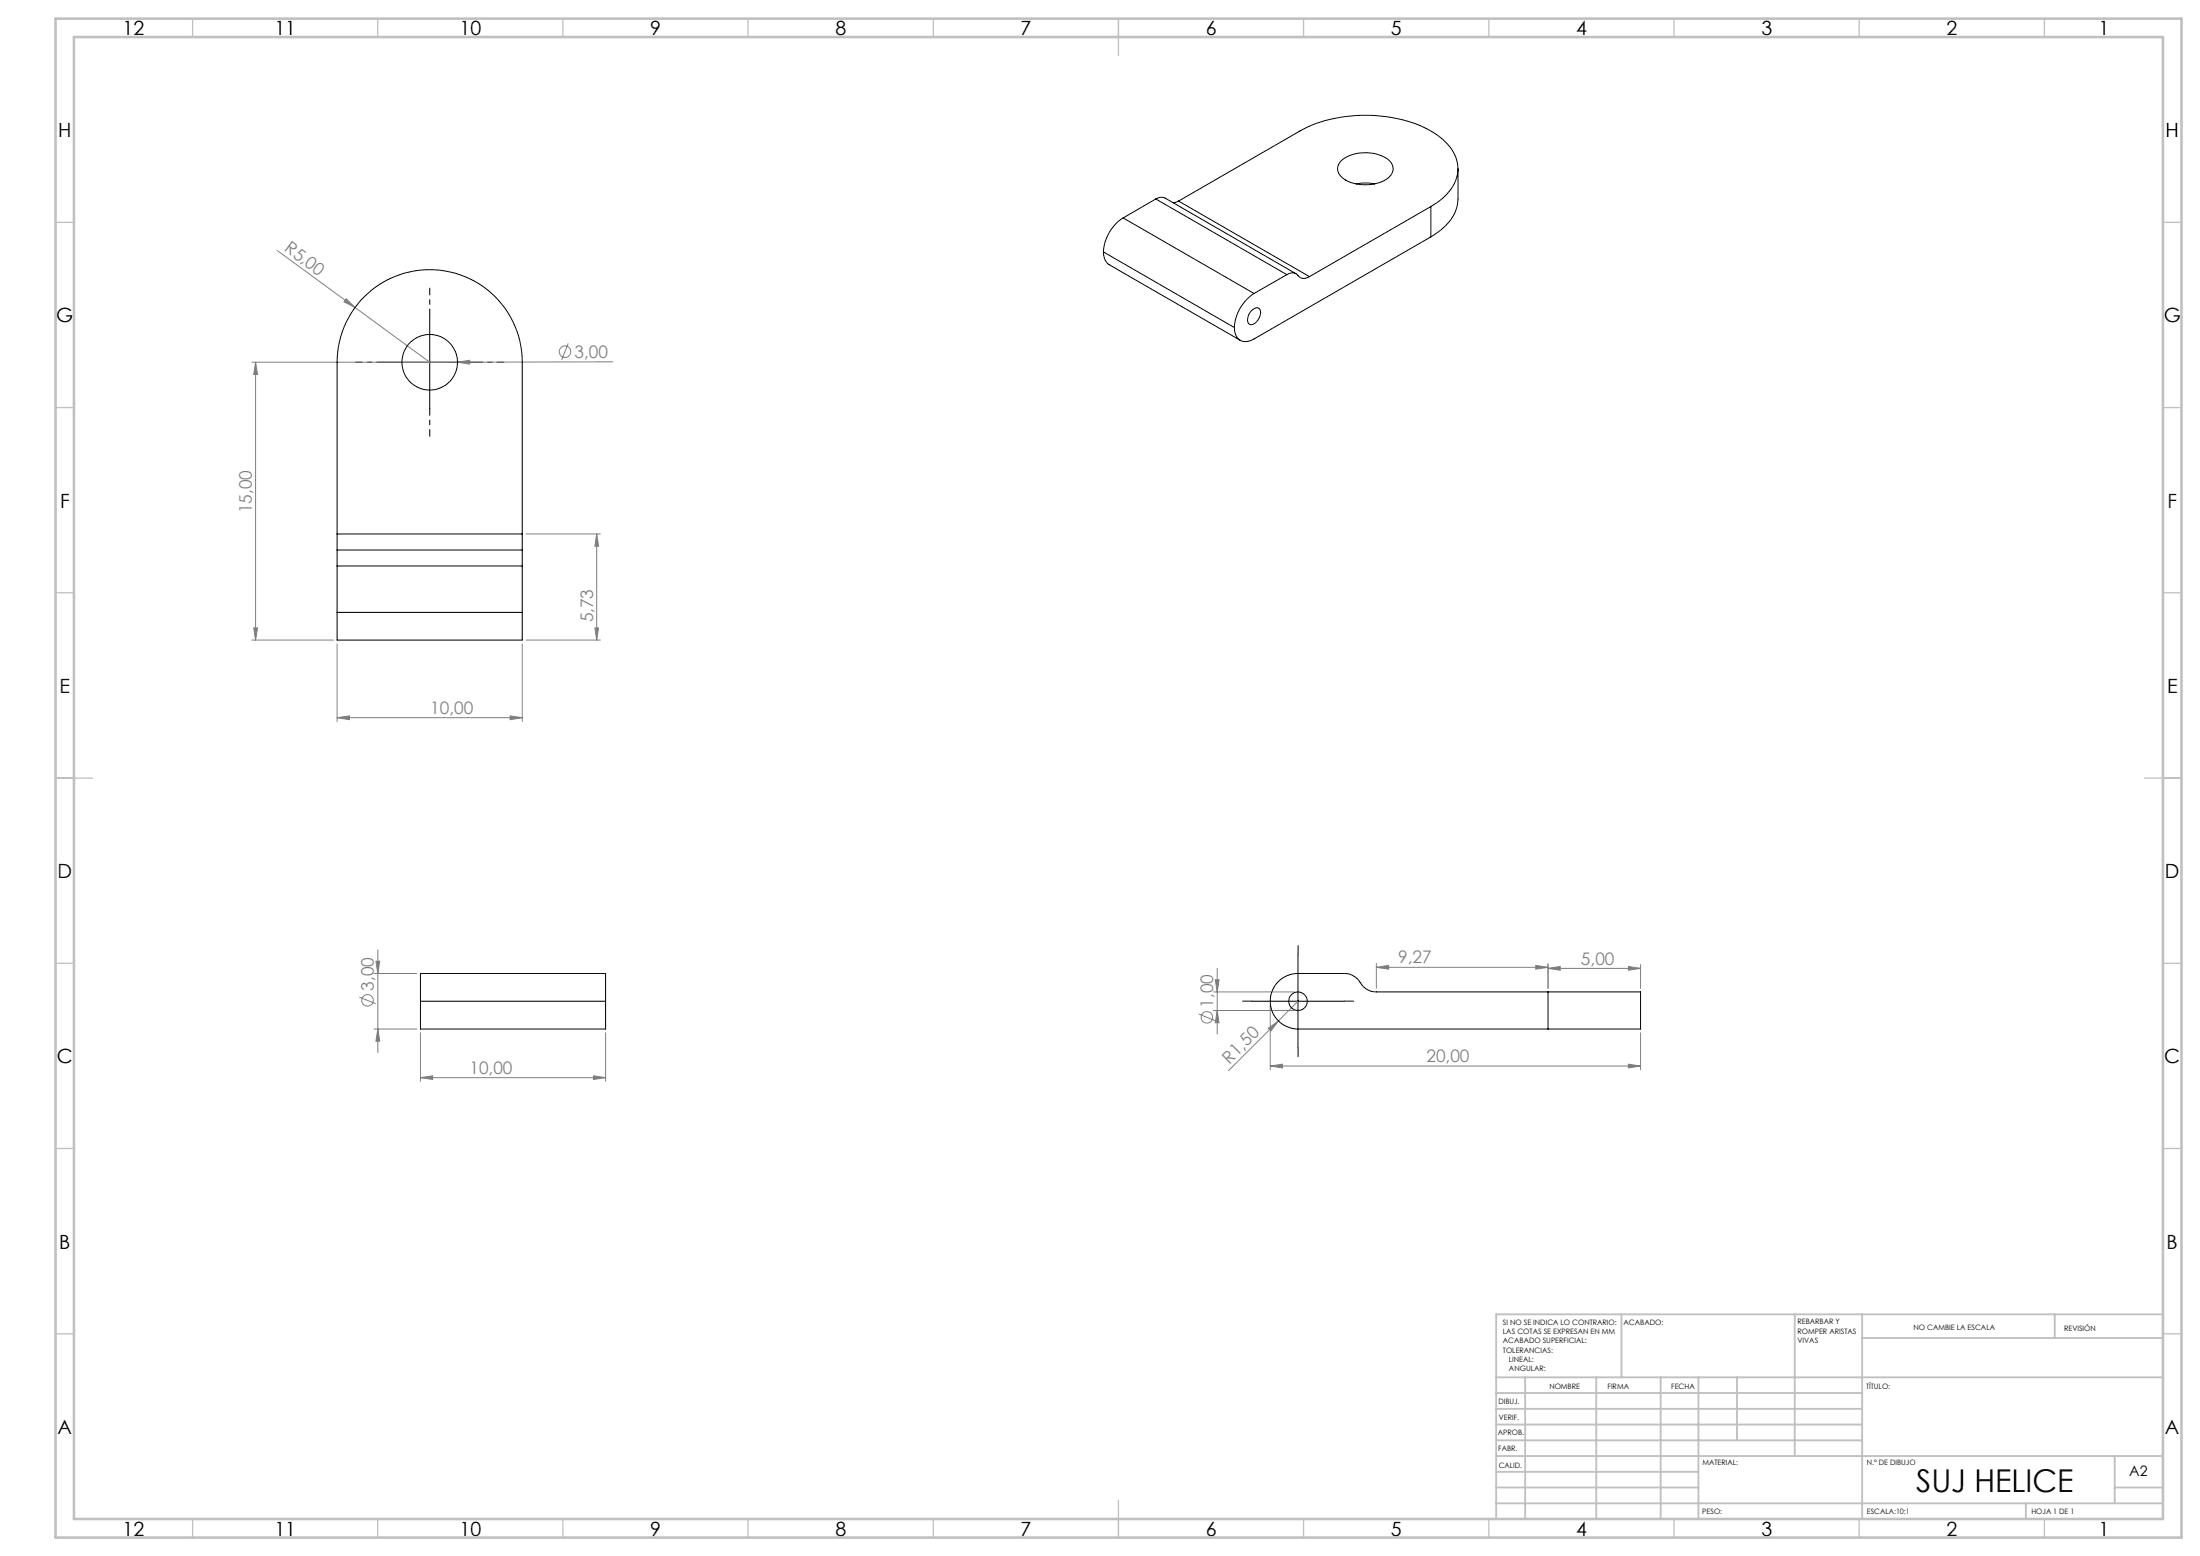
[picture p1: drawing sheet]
<svg xmlns="http://www.w3.org/2000/svg" width="594mm" height="420mm" viewBox="0 0 594 420" stroke-linecap="round" stroke-linejoin="round" font-family="sans-serif">
<g fill="none" stroke="#808080" stroke-width=".27">
<path d="M74.9 67.6l41.1 30.2M68 97.8h47M69 97.8v75M69 97.8l.5 3.3h-1zM93.5 80.6l2.3 2.4-2.9-1.5zM123.5 97.8l3.3-.6v1.1zM123.5 97.8h-15M153.4 92.7l-1.7 4.4M165.5 97.7l-42 .1M142 144.1h20.1M161.1 144.1v28.7M161.1 144.1l.5 3.3h-1z"/>
<path d="M68 172.8h22M68.5 169.5h1l-.5 3.3zM91 173.8v21M141 173.8v21M142 172.8h20.1M160.6 169.5h1l-.5 3.3zM91 193.7l3.3-.5v1.1zM91 193.7h50M137.7 193.2l3.3 .5-3.3 .6zM101.5 259.5h1l-.5 3.3zM102 256.4v27.7M97 269.2l4.5 1.7"/>
<path d="M101 277.8h11.5M101 262.8h11.5M102 277.8l.5 3.2h-1zM113.5 278.7v13.2M163.5 278.7v13.2M323.6 273.7l4.5 1.8M327.6 267.7h21.9M327.6 272.8h21.9M328.1 264.5h1l-.5 3.2zM328.6 272.8l.5 3.3h-1zM328.6 261.4v17.7M342.5 277.5l2.7-1.9-2 2.7z"/>
<path d="M343 271.3v17.5M345.2 275.6l-13.5 13.4M350.4 270.2l-5.2 5.4M371.6 261.1l3.3-.5v1zM371.6 260.1v6.7M371.6 261.1h46.4M414.7 260.6l3.3 .5-3.3 .5zM418 260.1v6.7M418 261.4l3.3-.5v1zM418 261.4h24.9M439.7 260.9l3.2 .5-3.2 .5zM442.9 278.7v10.1"/>
<path d="M442.9 260.4v6.4M113.5 290.9l3.3-.5v1zM113.5 290.9h50M160.2 290.4l3.3 .5-3.3 .5zM343 287.7l3.3-.5v1.1zM343 287.7h99.9M439.7 287.2l3.2 .5-3.2 .6z"/>
<circle cx="152.5" cy="94.9" r="1.56"/>
<circle cx="99.2" cy="270" r="1.55"/>
<circle cx="325.9" cy="274.6" r="1.55"/>
</g>
<path d="M350.5 257.7v-2.5M338 270.2h-2.5M363 270.2h2.5M350.5 282.7v2.5" fill="none" stroke="#000" stroke-width=".27" stroke-dasharray="15.2 1.3 1.3 1.3"/>
<path d="M103.5 97.8h-7.5M116 85.3v-7.5M128.5 97.8h7.5M116 110.3v7.5" fill="none" stroke="#000" stroke-width=".27" stroke-dasharray="15.2 1.3 1.3 1.3" stroke-dashoffset="13.4"/>
<path d="M103.5 97.8h25M116 85.3v25M350.4 257.8v25M338 270.2h25" fill="none" stroke="#000" stroke-width=".27"/>
<g fill="none" stroke="#c0c0c0" stroke-width=".35">
<path d="M52 5v5M102 5v5M152 5v5M202 5v5M252 5v5M302 5v10M352 5v5M402 5v5M452 5v5M502 5v5M552 5v5M15 60h5"/>
<path d="M584 60h5M15 110h5M584 110h5M15 160h5M584 160h5M15 210h10M579 210h10M15 260h5M584 260h5M15 310h5M584 310h5M15 360h5"/>
<path d="M584 360h5M52 410v5M102 410v5M152 410v5M202 410v5M252 410v5M302 405v10M352 410v5M402 410v5M452 410v5M502 410v5M552 410v5"/>
</g>
<g fill="none" stroke="#c0c0c0" stroke-width=".5">
<path d="M437.8 354.8v17M484.6 354.8v38.2M502.8 354.8v55.2M554.8 354.8v6.4M584 354.8h-180v55.2M404 371.8h180M404 376h98.8M411.8 371.8v38.2M431 371.8v38.2M448.4 371.8v38.2M458.6 371.8v38.2M469 371.8v17"/>
<path d="M502.8 361.2h81.2M404 388.8h98.8M404 384.5h98.8M404 380.3h98.8M404 397.3h54.6M404 393h180M571 393v12.8M404 405.8h180M404 401.5h54.6M547 405.8v4.2M571 401.5h13"/>
</g>
<path d="M15 5h574v410h-574zM20 10h564v400h-564z" fill="none" stroke="#c0c0c0" stroke-width=".7"/>
<g fill="#808080">
<path d="M93.5 80.6l2.3 2.4-2.9-1.5z"/>
<path d="M123.5 97.8l3.3-.6v1.1z"/>
<path d="M342.5 277.5l2.7-1.9-2 2.7z"/>
<path d="M160.2 290.4l3.3 .5-3.3 .5zM113.5 290.9l3.3-.5v1zM137.7 193.2l3.3 .5-3.3 .6zM91 193.7l3.3-.5v1.1zM439.7 287.2l3.2 .5-3.2 .6zM343 287.7l3.3-.5v1.1zM414.7 260.6l3.3 .5-3.3 .5zM371.6 261.1l3.3-.5v1z"/>
<path d="M418 261.4l3.3-.5v1zM439.7 260.9l3.2 .5-3.2 .5z"/>
<path d="M102 277.8l.5 3.2h-1zM101.5 259.5h1l-.5 3.3zM68.5 169.5h1l-.5 3.3zM69 97.8l.5 3.3h-1z"/>
<path d="M161.1 144.1l.5 3.3h-1zM160.6 169.5h1l-.5 3.3zM328.1 264.5h1l-.5 3.2zM328.6 272.8l.5 3.3h-1z"/>
</g>
<g fill="none" stroke="#000" stroke-width=".27">
<path d="M303.2 58.8a11.8 11.8 0 0 0-5.3 9.2M303.2 58.8l35.4 20.4M312.1 53.7l1.3-.4 1.2 .2 35.3 20.4M312.1 53.7l35.4 20.4M312.1 53.7l-8.9 5.1M318.2 54.3l-1.4 .4M318.2 54.3l32.8-18.9a39 39 0 0 1 27.2-3.2 23.5 23.5 0 0 1 13.6 7.8 9.3 9.3 0 0 1-1.3 12.5l-1.5 1.4-2.7 1.9M318.2 54.3l35.4 20.4M361.9 43.7a10.8 10.8 0 0 1 12.3-1 3.1 3.1 0 0 1 1.9 2.8 3.1 3.1 0 0 1-1.8 2.9 11.3 11.3 0 0 1-11.9-.5 2.9 2.9 0 0 1-.5-4.2zM366.1 49.7a12.8 12.8 0 0 1 5.1 0M386.3 55.8l-32.7 18.9M386.3 55.8v8.1"/>
<path d="M393.7 45.6v8.1a11.9 11.9 0 0 1-6.4 9.6l-1 .6M297.9 68a3.8 3.8 0 0 0 1.6 3.5l35.4 20.3M297.9 68l35.4 20.4M338.6 79.2a11.6 11.6 0 0 0-5.3 9.2M347.5 74.1a2.2 2.2 0 0 1 3.3 .6l.6 .4 .8 .1 1.4-.5M347.5 74.1l-8.9 5.1M386.3 63.9l-47.7 27.6a3.2 3.2 0 0 1-4.8-.9l-.4-1-.1-1.2M337.9 83.9a1.37 1.37 0 0 1 2.4-.2 3.3 3.3 0 0 1-2.7 3.9 1.56 1.56 0 0 1-.6-2.2zM91 148.5v4.3M91 144.1v4.4M91 144.1v-46.3a25 25 0 0 1 25-25 25 25 0 0 1 25 25v46.3M91 152.8h50"/>
<path d="M91 148.5h50M91 152.8v12.5M91 144.1h50M141 148.5v4.3M141 144.1v4.4M141 152.8v12.5M91 165.3v7.5h50v-7.5M91 165.3h50M113.5 270.2v-7.4h50v7.4M113.5 270.2v7.6h50v-7.6M113.5 270.2h50M418 267.7h24.9v10.1h-24.9"/>
<path d="M418 267.7h-46.4a5.2 5.2 0 0 1-4.7-3l-1.5-1.3-1.8-.6h-13.2a7.5 7.5 0 0 0-7.4 7.5 7.5 7.5 0 0 0 7.4 7.5h67.6M418 267.7v10.1"/>
<circle cx="116" cy="97.8" r="7.5"/>
<circle cx="350.5" cy="270.2" r="2.5"/>
</g>
<text font-size="8.5" x="517.4" y="402.7">SUJ HELICE</text>
<g font-size="5.3">
<text x="33.1" y="9.5">12</text>
<text x="74.1" y="9.5">11</text>
<text x="124.1" y="9.5">10</text>
<text x="175.6" y="9.5">9</text>
<text x="225.6" y="9.5">8</text>
<text x="275.6" y="9.5">7</text>
<text x="325.6" y="9.5">6</text>
<text x="375.6" y="9.5">5</text>
<text x="425.6" y="9.5">4</text>
<text x="475.6" y="9.5">3</text>
<text x="525.6" y="9.5">2</text>
<text x="566.6" y="9.5">1</text>
<text x="15.7" y="37">H</text>
<text x="584.7" y="37">H</text>
<text x="15.2" y="87">G</text>
<text x="584.2" y="87">G</text>
<text x="16.2" y="137">F</text>
<text x="585.2" y="137">F</text>
<text x="16.1" y="187">E</text>
<text x="585.1" y="187">E</text>
<text x="15.5" y="237">D</text>
<text x="584.5" y="237">D</text>
<text x="15.4" y="287">C</text>
<text x="584.4" y="287">C</text>
<text x="16" y="337.1">B</text>
<text x="585" y="337.1">B</text>
<text x="15.5" y="387">A</text>
<text x="584.5" y="387">A</text>
<text x="33.1" y="414.5">12</text>
<text x="74.1" y="414.5">11</text>
<text x="124.1" y="414.5">10</text>
<text x="175.6" y="414.5">9</text>
<text x="225.6" y="414.5">8</text>
<text x="275.6" y="414.5">7</text>
<text x="325.6" y="414.5">6</text>
<text x="375.6" y="414.5">5</text>
<text x="425.6" y="414.5">4</text>
<text x="475.6" y="414.5">3</text>
<text x="525.6" y="414.5">2</text>
<text x="566.6" y="414.5">1</text>
</g>
<g font-size="4.7" fill="#808080">
<text x="76.6" y="67.6" transform="rotate(36 76.6 67.6)">R5,00</text>
<text x="155.1" y="96.6">3,00</text>
<text x="68" y="138.5" transform="rotate(-90 68 138.5)">15,00</text>
<text x="160.1" y="168" transform="rotate(-90 160.1 168)">5,73</text>
<text x="116.2" y="192.7">10,00</text>
<text x="377.5" y="260.1">9,27</text>
<text x="426.9" y="260.3">5,00</text>
<text x="101" y="267.4" transform="rotate(-90 101 267.4)">3,00</text>
<text x="327.6" y="272" transform="rotate(-90 327.6 272)">1,00</text>
<text x="331.9" y="287.4" transform="rotate(-45 331.9 287.4)">R1,50</text>
<text x="385.1" y="286.7">20,00</text>
<text x="126.7" y="289.9">10,00</text>
</g>
<text font-size="3.9" x="574.9" y="398.5">A2</text>
<g font-size="2">
<text x="405.8" y="357.6">SI NO SE INDICA LO CONTRARIO:</text>
<text x="438.4" y="357.6">ACABADO:</text>
<text x="485.3" y="357.5">REBARBAR Y</text>
<text x="485.3" y="360">ROMPER ARISTAS</text>
<text x="516.6" y="359">NO CAMBIE LA ESCALA</text>
<text x="557.3" y="359.2">REVISIÓN</text>
<text x="405.8" y="360.1">LAS COTAS SE EXPRESAN EN MM</text>
<text x="405.8" y="362.6">ACABADO SUPERFICIAL:</text>
<text x="405.8" y="365.1">TOLERANCIAS:</text>
<text x="485.3" y="362.5">VIVAS</text>
<text x="407.4" y="367.6">LINEAL:</text>
<text x="407.4" y="370.1">ANGULAR:</text>
<text x="418.3" y="375">NOMBRE</text>
<text x="434" y="374.9">FIRMA</text>
<text x="451.2" y="374.9">FECHA</text>
<text x="503.9" y="374.9">TÍTULO:</text>
<text x="404.6" y="379.1">DIBUJ.</text>
<text x="404.7" y="383.3">VERIF.</text>
<text x="404.4" y="387.4">APROB.</text>
<text x="404.5" y="391.8">FABR.</text>
<text x="459.6" y="395.5">MATERIAL:</text>
<text x="504.1" y="395.5">N.º DE DIBUJO</text>
<text x="404.7" y="396.1">CALID.</text>
<text x="459.6" y="408.5">PESO:</text>
<text x="504.1" y="408.6">ESCALA:10:1</text>
<text x="548.5" y="408.6">HOJA 1 DE 1</text>
</g>
</svg>
